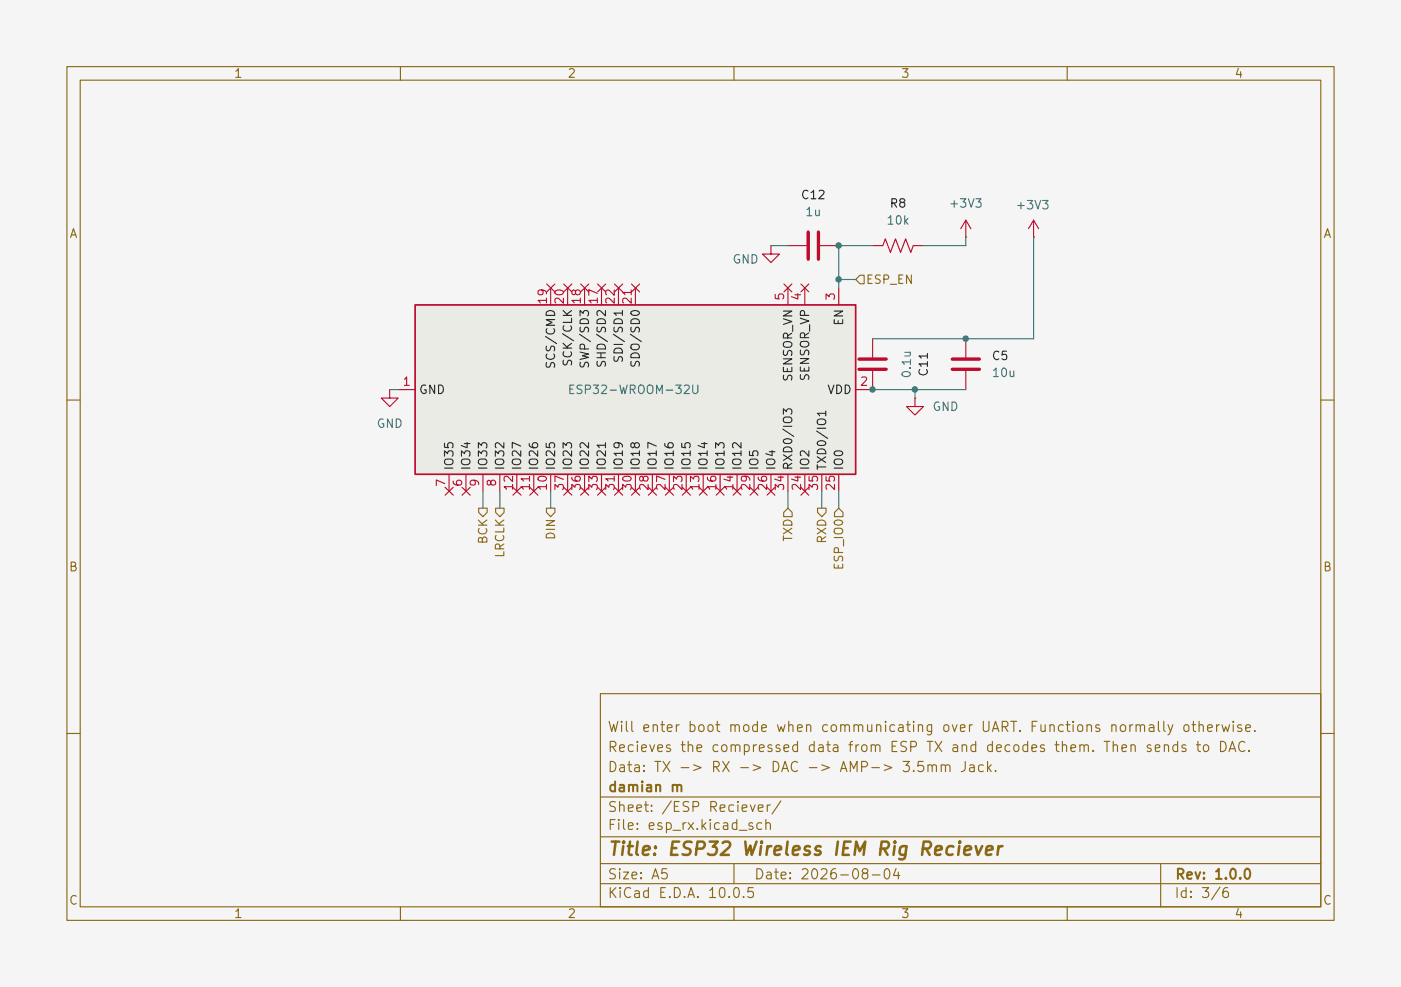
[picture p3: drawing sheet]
(kicad_sch
 (version 20260306)
 (generator "eeschema")
 (generator_version "10.0")
 (paper "A5")
 (title_block
  (title "ESP32 Wireless IEM Rig Reciever")
  (date "2026-08-04")
  (rev "1.0.0")
  (company "damian m")
  (comment 1 "Data: TX -> RX -> DAC -> AMP-> 3.5mm Jack.")
  (comment 2 "Recieves the compressed data from ESP TX and decodes them. Then sends to DAC. ")
  (comment 3 "Will enter boot mode when communicating over UART. Functions normally otherwise."))
 (lib_symbols
  (symbol "Device:C"
   (pin_numbers (hide yes))
   (pin_names
    (offset 0.254)) (exclude_from_sim no) (in_bom yes) (on_board yes)
   (in_pos_files yes)
   (duplicate_pin_numbers_are_jumpers no)
   (property "Reference" "C" (at 0.635 2.54 0) (show_name no) (do_not_autoplace no) (effects (font (size 1.27 1.27)) (justify left)))
   (property "Value" "C" (at 0.635 -2.54 0) (show_name no) (do_not_autoplace no) (effects (font (size 1.27 1.27)) (justify left)))
   (property "Footprint" "" (at 0.9652 -3.81 0) (show_name no) (do_not_autoplace no) (hide yes) (effects (font (size 1.27 1.27))))
   (property "Datasheet" "" (at 0 0 0) (show_name no) (do_not_autoplace no) (hide yes) (effects (font (size 1.27 1.27))))
   (property "Description" "Unpolarized capacitor" (at 0 0 0) (show_name no) (do_not_autoplace no) (hide yes) (effects (font (size 1.27 1.27))))
   (symbol "C_0_1"
    (polyline (pts (xy -2.032 0.762) (xy 2.032 0.762)) (stroke (width 0.508) (type default)) (fill (type none)))
    (polyline (pts (xy -2.032 -0.762) (xy 2.032 -0.762)) (stroke (width 0.508) (type default)) (fill (type none))))
   (symbol "C_1_1"
    (pin passive line (at 0 3.81 270) (length 2.794) (name "" (effects (font (size 1.27 1.27)))) (number "1" (effects (font (size 1.27 1.27)))))
    (pin passive line (at 0 -3.81 90) (length 2.794) (name "" (effects (font (size 1.27 1.27)))) (number "2" (effects (font (size 1.27 1.27))))))
   (embedded_fonts no))
  (symbol "Device:R_US"
   (pin_numbers (hide yes))
   (pin_names
    (offset 0)) (exclude_from_sim no) (in_bom yes) (on_board yes)
   (in_pos_files yes)
   (duplicate_pin_numbers_are_jumpers no)
   (property "Reference" "R" (at 2.54 0 90) (show_name no) (do_not_autoplace no) (effects (font (size 1.27 1.27))))
   (property "Value" "R_US" (at -2.54 0 90) (show_name no) (do_not_autoplace no) (effects (font (size 1.27 1.27))))
   (property "Footprint" "" (at 1.016 -0.254 90) (show_name no) (do_not_autoplace no) (hide yes) (effects (font (size 1.27 1.27))))
   (property "Datasheet" "" (at 0 0 0) (show_name no) (do_not_autoplace no) (hide yes) (effects (font (size 1.27 1.27))))
   (property "Description" "Resistor, US symbol" (at 0 0 0) (show_name no) (do_not_autoplace no) (hide yes) (effects (font (size 1.27 1.27))))
   (symbol "R_US_0_1"
    (polyline (pts (xy 0 2.286) (xy 0 2.54)) (stroke (width 0) (type default)) (fill (type none)))
    (polyline (pts (xy 0 2.286) (xy 1.016 1.905) (xy 0 1.524) (xy -1.016 1.143) (xy 0 0.762)) (stroke (width 0) (type default)) (fill (type none)))
    (polyline (pts (xy 0 0.762) (xy 1.016 0.381) (xy 0 0) (xy -1.016 -0.381) (xy 0 -0.762)) (stroke (width 0) (type default)) (fill (type none)))
    (polyline (pts (xy 0 -0.762) (xy 1.016 -1.143) (xy 0 -1.524) (xy -1.016 -1.905) (xy 0 -2.286)) (stroke (width 0) (type default)) (fill (type none)))
    (polyline (pts (xy 0 -2.286) (xy 0 -2.54)) (stroke (width 0) (type default)) (fill (type none))))
   (symbol "R_US_1_1"
    (pin passive line (at 0 3.81 270) (length 1.27) (name "" (effects (font (size 1.27 1.27)))) (number "1" (effects (font (size 1.27 1.27)))))
    (pin passive line (at 0 -3.81 90) (length 1.27) (name "" (effects (font (size 1.27 1.27)))) (number "2" (effects (font (size 1.27 1.27))))))
   (embedded_fonts no))
  (symbol "RF_Module:ESP32-WROOM-32U" (exclude_from_sim no) (in_bom yes) (on_board yes)
   (in_pos_files yes)
   (duplicate_pin_numbers_are_jumpers no)
   (property "Reference" "U" (at -12.7 34.29 0) (show_name no) (do_not_autoplace no) (effects (font (size 1.27 1.27)) (justify left)))
   (property "Value" "ESP32-WROOM-32U" (at 1.27 34.29 0) (show_name no) (do_not_autoplace no) (effects (font (size 1.27 1.27)) (justify left)))
   (property "Footprint" "RF_Module:ESP32-WROOM-32U" (at 0 -38.1 0) (show_name no) (do_not_autoplace no) (hide yes) (effects (font (size 1.27 1.27))))
   (property "Datasheet" "https://www.espressif.com/sites/default/files/documentation/esp32-wroom-32d_esp32-wroom-32u_datasheet_en.pdf" (at -7.62 1.27 0) (show_name no) (do_not_autoplace no) (hide yes) (effects (font (size 1.27 1.27))))
   (property "Description" "RF Module, ESP32-D0WD SoC, Wi-Fi 802.11b/g/n, Bluetooth, BLE, 32-bit, 2.7-3.6V, external antenna, SMD" (at 0 0 0) (show_name no) (do_not_autoplace no) (hide yes) (effects (font (size 1.27 1.27))))
   (symbol "ESP32-WROOM-32U_0_1"
    (rectangle (start -12.7 33.02) (end 12.7 -33.02) (stroke (width 0.254) (type default)) (fill (type background))))
   (symbol "ESP32-WROOM-32U_1_1"
    (pin power_in line (at 0 -35.56 90) (length 2.54) (name "GND" (effects (font (size 1.27 1.27)))) (number "1" (effects (font (size 1.27 1.27)))))
    (pin power_in line (at 0 35.56 270) (length 2.54) (name "VDD" (effects (font (size 1.27 1.27)))) (number "2" (effects (font (size 1.27 1.27)))))
    (pin input line (at -15.24 30.48 0) (length 2.54) (name "EN" (effects (font (size 1.27 1.27)))) (number "3" (effects (font (size 1.27 1.27)))))
    (pin input line (at -15.24 25.4 0) (length 2.54) (name "SENSOR_VP" (effects (font (size 1.27 1.27)))) (number "4" (effects (font (size 1.27 1.27)))))
    (pin input line (at -15.24 22.86 0) (length 2.54) (name "SENSOR_VN" (effects (font (size 1.27 1.27)))) (number "5" (effects (font (size 1.27 1.27)))))
    (pin input line (at 15.24 -25.4 180) (length 2.54) (name "IO34" (effects (font (size 1.27 1.27)))) (number "6" (effects (font (size 1.27 1.27)))))
    (pin input line (at 15.24 -27.94 180) (length 2.54) (name "IO35" (effects (font (size 1.27 1.27)))) (number "7" (effects (font (size 1.27 1.27)))))
    (pin bidirectional line (at 15.24 -20.32 180) (length 2.54) (name "IO32" (effects (font (size 1.27 1.27)))) (number "8" (effects (font (size 1.27 1.27)))))
    (pin bidirectional line (at 15.24 -22.86 180) (length 2.54) (name "IO33" (effects (font (size 1.27 1.27)))) (number "9" (effects (font (size 1.27 1.27)))))
    (pin bidirectional line (at 15.24 -12.7 180) (length 2.54) (name "IO25" (effects (font (size 1.27 1.27)))) (number "10" (effects (font (size 1.27 1.27)))))
    (pin bidirectional line (at 15.24 -15.24 180) (length 2.54) (name "IO26" (effects (font (size 1.27 1.27)))) (number "11" (effects (font (size 1.27 1.27)))))
    (pin bidirectional line (at 15.24 -17.78 180) (length 2.54) (name "IO27" (effects (font (size 1.27 1.27)))) (number "12" (effects (font (size 1.27 1.27)))))
    (pin bidirectional line (at 15.24 10.16 180) (length 2.54) (name "IO14" (effects (font (size 1.27 1.27)))) (number "13" (effects (font (size 1.27 1.27)))))
    (pin bidirectional line (at 15.24 15.24 180) (length 2.54) (name "IO12" (effects (font (size 1.27 1.27)))) (number "14" (effects (font (size 1.27 1.27)))))
    (pin passive line (at 0 -35.56 90) (length 2.54) (hide yes) (name "GND" (effects (font (size 1.27 1.27)))) (number "15" (effects (font (size 1.27 1.27)))))
    (pin bidirectional line (at 15.24 12.7 180) (length 2.54) (name "IO13" (effects (font (size 1.27 1.27)))) (number "16" (effects (font (size 1.27 1.27)))))
    (pin bidirectional line (at -15.24 -5.08 0) (length 2.54) (name "SHD/SD2" (effects (font (size 1.27 1.27)))) (number "17" (effects (font (size 1.27 1.27)))))
    (pin bidirectional line (at -15.24 -7.62 0) (length 2.54) (name "SWP/SD3" (effects (font (size 1.27 1.27)))) (number "18" (effects (font (size 1.27 1.27)))))
    (pin bidirectional line (at -15.24 -12.7 0) (length 2.54) (name "SCS/CMD" (effects (font (size 1.27 1.27)))) (number "19" (effects (font (size 1.27 1.27)))))
    (pin bidirectional line (at -15.24 -10.16 0) (length 2.54) (name "SCK/CLK" (effects (font (size 1.27 1.27)))) (number "20" (effects (font (size 1.27 1.27)))))
    (pin bidirectional line (at -15.24 0 0) (length 2.54) (name "SDO/SD0" (effects (font (size 1.27 1.27)))) (number "21" (effects (font (size 1.27 1.27)))))
    (pin bidirectional line (at -15.24 -2.54 0) (length 2.54) (name "SDI/SD1" (effects (font (size 1.27 1.27)))) (number "22" (effects (font (size 1.27 1.27)))))
    (pin bidirectional line (at 15.24 7.62 180) (length 2.54) (name "IO15" (effects (font (size 1.27 1.27)))) (number "23" (effects (font (size 1.27 1.27)))))
    (pin bidirectional line (at 15.24 25.4 180) (length 2.54) (name "IO2" (effects (font (size 1.27 1.27)))) (number "24" (effects (font (size 1.27 1.27)))))
    (pin bidirectional line (at 15.24 30.48 180) (length 2.54) (name "IO0" (effects (font (size 1.27 1.27)))) (number "25" (effects (font (size 1.27 1.27)))))
    (pin bidirectional line (at 15.24 20.32 180) (length 2.54) (name "IO4" (effects (font (size 1.27 1.27)))) (number "26" (effects (font (size 1.27 1.27)))))
    (pin bidirectional line (at 15.24 5.08 180) (length 2.54) (name "IO16" (effects (font (size 1.27 1.27)))) (number "27" (effects (font (size 1.27 1.27)))))
    (pin bidirectional line (at 15.24 2.54 180) (length 2.54) (name "IO17" (effects (font (size 1.27 1.27)))) (number "28" (effects (font (size 1.27 1.27)))))
    (pin bidirectional line (at 15.24 17.78 180) (length 2.54) (name "IO5" (effects (font (size 1.27 1.27)))) (number "29" (effects (font (size 1.27 1.27)))))
    (pin bidirectional line (at 15.24 0 180) (length 2.54) (name "IO18" (effects (font (size 1.27 1.27)))) (number "30" (effects (font (size 1.27 1.27)))))
    (pin bidirectional line (at 15.24 -2.54 180) (length 2.54) (name "IO19" (effects (font (size 1.27 1.27)))) (number "31" (effects (font (size 1.27 1.27)))))
    (pin no_connect line (at -12.7 -27.94 0) (length 2.54) (hide yes) (name "NC" (effects (font (size 1.27 1.27)))) (number "32" (effects (font (size 1.27 1.27)))))
    (pin bidirectional line (at 15.24 -5.08 180) (length 2.54) (name "IO21" (effects (font (size 1.27 1.27)))) (number "33" (effects (font (size 1.27 1.27)))))
    (pin bidirectional line (at 15.24 22.86 180) (length 2.54) (name "RXD0/IO3" (effects (font (size 1.27 1.27)))) (number "34" (effects (font (size 1.27 1.27)))))
    (pin bidirectional line (at 15.24 27.94 180) (length 2.54) (name "TXD0/IO1" (effects (font (size 1.27 1.27)))) (number "35" (effects (font (size 1.27 1.27)))))
    (pin bidirectional line (at 15.24 -7.62 180) (length 2.54) (name "IO22" (effects (font (size 1.27 1.27)))) (number "36" (effects (font (size 1.27 1.27)))))
    (pin bidirectional line (at 15.24 -10.16 180) (length 2.54) (name "IO23" (effects (font (size 1.27 1.27)))) (number "37" (effects (font (size 1.27 1.27)))))
    (pin passive line (at 0 -35.56 90) (length 2.54) (hide yes) (name "GND" (effects (font (size 1.27 1.27)))) (number "38" (effects (font (size 1.27 1.27)))))
    (pin passive line (at 0 -35.56 90) (length 2.54) (hide yes) (name "GND" (effects (font (size 1.27 1.27)))) (number "39" (effects (font (size 1.27 1.27))))))
   (embedded_fonts no))
  (symbol "power:+3.3V"
   (power global)
   (pin_numbers (hide yes))
   (pin_names
    (offset 0) (hide yes)) (exclude_from_sim no) (in_bom yes) (on_board yes)
   (in_pos_files yes)
   (duplicate_pin_numbers_are_jumpers no)
   (property "Reference" "#PWR" (at 0 -3.81 0) (show_name no) (do_not_autoplace no) (hide yes) (effects (font (size 1.27 1.27))))
   (property "Value" "+3.3V" (at 0 3.556 0) (show_name no) (do_not_autoplace no) (effects (font (size 1.27 1.27))))
   (property "Footprint" "" (at 0 0 0) (show_name no) (do_not_autoplace no) (hide yes) (effects (font (size 1.27 1.27))))
   (property "Datasheet" "" (at 0 0 0) (show_name no) (do_not_autoplace no) (hide yes) (effects (font (size 1.27 1.27))))
   (property "Description" "Power symbol creates a global label with name \"+3.3V\"" (at 0 0 0) (show_name no) (do_not_autoplace no) (hide yes) (effects (font (size 1.27 1.27))))
   (symbol "+3.3V_0_1"
    (polyline (pts (xy -0.762 1.27) (xy 0 2.54)) (stroke (width 0) (type default)) (fill (type none)))
    (polyline (pts (xy 0 2.54) (xy 0.762 1.27)) (stroke (width 0) (type default)) (fill (type none)))
    (polyline (pts (xy 0 0) (xy 0 2.54)) (stroke (width 0) (type default)) (fill (type none))))
   (symbol "+3.3V_1_1"
    (pin power_in line (at 0 0 90) (length 0) (name "" (effects (font (size 1.27 1.27)))) (number "1" (effects (font (size 1.27 1.27))))))
   (embedded_fonts no))
  (symbol "power:+3V3"
   (power global)
   (pin_numbers (hide yes))
   (pin_names
    (offset 0) (hide yes)) (exclude_from_sim no) (in_bom yes) (on_board yes)
   (in_pos_files yes)
   (duplicate_pin_numbers_are_jumpers no)
   (property "Reference" "#PWR" (at 0 -3.81 0) (show_name no) (do_not_autoplace no) (hide yes) (effects (font (size 1.27 1.27))))
   (property "Value" "+3V3" (at 0 3.556 0) (show_name no) (do_not_autoplace no) (effects (font (size 1.27 1.27))))
   (property "Footprint" "" (at 0 0 0) (show_name no) (do_not_autoplace no) (hide yes) (effects (font (size 1.27 1.27))))
   (property "Datasheet" "" (at 0 0 0) (show_name no) (do_not_autoplace no) (hide yes) (effects (font (size 1.27 1.27))))
   (property "Description" "Power symbol creates a global label with name \"+3V3\"" (at 0 0 0) (show_name no) (do_not_autoplace no) (hide yes) (effects (font (size 1.27 1.27))))
   (symbol "+3V3_0_1"
    (polyline (pts (xy -0.762 1.27) (xy 0 2.54)) (stroke (width 0) (type default)) (fill (type none)))
    (polyline (pts (xy 0 2.54) (xy 0.762 1.27)) (stroke (width 0) (type default)) (fill (type none)))
    (polyline (pts (xy 0 0) (xy 0 2.54)) (stroke (width 0) (type default)) (fill (type none))))
   (symbol "+3V3_1_1"
    (pin power_in line (at 0 0 90) (length 0) (name "" (effects (font (size 1.27 1.27)))) (number "1" (effects (font (size 1.27 1.27))))))
   (embedded_fonts no))
  (symbol "power:GND"
   (power global)
   (pin_numbers (hide yes))
   (pin_names
    (offset 0) (hide yes)) (exclude_from_sim no) (in_bom yes) (on_board yes)
   (in_pos_files yes)
   (duplicate_pin_numbers_are_jumpers no)
   (property "Reference" "#PWR" (at 0 -6.35 0) (show_name no) (do_not_autoplace no) (hide yes) (effects (font (size 1.27 1.27))))
   (property "Value" "GND" (at 0 -3.81 0) (show_name no) (do_not_autoplace no) (effects (font (size 1.27 1.27))))
   (property "Footprint" "" (at 0 0 0) (show_name no) (do_not_autoplace no) (hide yes) (effects (font (size 1.27 1.27))))
   (property "Datasheet" "" (at 0 0 0) (show_name no) (do_not_autoplace no) (hide yes) (effects (font (size 1.27 1.27))))
   (property "Description" "Power symbol creates a global label with name \"GND\" , ground" (at 0 0 0) (show_name no) (do_not_autoplace no) (hide yes) (effects (font (size 1.27 1.27))))
   (symbol "GND_0_1"
    (polyline (pts (xy 0 0) (xy 0 -1.27) (xy 1.27 -1.27) (xy 0 -2.54) (xy -1.27 -1.27) (xy 0 -1.27)) (stroke (width 0) (type default)) (fill (type none))))
   (symbol "GND_1_1"
    (pin power_in line (at 0 0 270) (length 0) (name "" (effects (font (size 1.27 1.27)))) (number "1" (effects (font (size 1.27 1.27))))))
   (embedded_fonts no)))
 (junction
  (at 137.16 58.42)
  (diameter 0)
  (color 0 0 0 0))
 (junction
  (at 144.78 50.8)
  (diameter 0)
  (color 0 0 0 0))
 (junction
  (at 125.73 36.83)
  (diameter 0)
  (color 0 0 0 0))
 (junction
  (at 130.81 58.42)
  (diameter 0)
  (color 0 0 0 0))
 (junction
  (at 125.73 41.91)
  (diameter 0)
  (color 0 0 0 0))
 (no_connect
  (at 85.09 43.18))
 (no_connect
  (at 85.09 73.66))
 (no_connect
  (at 90.17 43.18))
 (no_connect
  (at 105.41 73.66))
 (no_connect
  (at 67.31 73.66))
 (no_connect
  (at 118.11 43.18))
 (no_connect
  (at 87.63 73.66))
 (no_connect
  (at 80.01 73.66))
 (no_connect
  (at 107.95 73.66))
 (no_connect
  (at 102.87 73.66))
 (no_connect
  (at 95.25 73.66))
 (no_connect
  (at 97.79 73.66))
 (no_connect
  (at 100.33 73.66))
 (no_connect
  (at 92.71 73.66))
 (no_connect
  (at 120.65 43.18))
 (no_connect
  (at 113.03 73.66))
 (no_connect
  (at 69.85 73.66))
 (no_connect
  (at 87.63 43.18))
 (no_connect
  (at 92.71 43.18))
 (no_connect
  (at 110.49 73.66))
 (no_connect
  (at 77.47 73.66))
 (no_connect
  (at 82.55 43.18))
 (no_connect
  (at 95.25 43.18))
 (no_connect
  (at 90.17 73.66))
 (no_connect
  (at 115.57 73.66))
 (no_connect
  (at 120.65 73.66))
 (wire
  (pts (xy 118.11 73.66) (xy 118.11 76.2))
  (stroke (width 0) (type default)))
 (wire
  (pts (xy 154.94 35.56) (xy 154.94 50.8))
  (stroke (width 0) (type default)))
 (wire
  (pts (xy 144.78 36.83) (xy 138.43 36.83))
  (stroke (width 0) (type default)))
 (wire
  (pts (xy 154.94 50.8) (xy 144.78 50.8))
  (stroke (width 0) (type default)))
 (wire
  (pts (xy 144.78 58.42) (xy 137.16 58.42))
  (stroke (width 0) (type default)))
 (wire
  (pts (xy 72.39 73.66) (xy 72.39 76.2))
  (stroke (width 0) (type default)))
 (wire
  (pts (xy 123.19 73.66) (xy 123.19 76.2))
  (stroke (width 0) (type default)))
 (wire
  (pts (xy 144.78 35.56) (xy 144.78 36.83))
  (stroke (width 0) (type default)))
 (wire
  (pts (xy 125.73 36.83) (xy 130.81 36.83))
  (stroke (width 0) (type default)))
 (wire
  (pts (xy 59.69 58.42) (xy 58.42 58.42))
  (stroke (width 0) (type default)))
 (wire
  (pts (xy 74.93 76.2) (xy 74.93 73.66))
  (stroke (width 0) (type default)))
 (wire
  (pts (xy 125.73 41.91) (xy 125.73 36.83))
  (stroke (width 0) (type default)))
 (wire
  (pts (xy 137.16 58.42) (xy 130.81 58.42))
  (stroke (width 0) (type default)))
 (wire
  (pts (xy 115.57 36.83) (xy 118.11 36.83))
  (stroke (width 0) (type default)))
 (wire
  (pts (xy 130.81 50.8) (xy 144.78 50.8))
  (stroke (width 0) (type default)))
 (wire
  (pts (xy 125.73 41.91) (xy 128.27 41.91))
  (stroke (width 0) (type default)))
 (wire
  (pts (xy 82.55 73.66) (xy 82.55 76.2))
  (stroke (width 0) (type default)))
 (wire
  (pts (xy 125.73 43.18) (xy 125.73 41.91))
  (stroke (width 0) (type default)))
 (wire
  (pts (xy 137.16 58.42) (xy 137.16 59.69))
  (stroke (width 0) (type default)))
 (wire
  (pts (xy 125.73 73.66) (xy 125.73 76.2))
  (stroke (width 0) (type default)))
 (hierarchical_label "RXD"
  (shape output)
  (at 123.19 76.2 270)
  (effects (font (size 1.27 1.27)) (justify right)))
 (hierarchical_label "ESP_IO0"
  (shape input)
  (at 125.73 76.2 270)
  (effects (font (size 1.27 1.27)) (justify right)))
 (hierarchical_label "LRCLK"
  (shape output)
  (at 74.93 76.2 270)
  (effects (font (size 1.27 1.27)) (justify right)))
 (hierarchical_label "BCK"
  (shape output)
  (at 72.39 76.2 270)
  (effects (font (size 1.27 1.27)) (justify right)))
 (hierarchical_label "ESP_EN"
  (shape input)
  (at 128.27 41.91 0)
  (effects (font (size 1.27 1.27)) (justify left)))
 (hierarchical_label "DIN"
  (shape output)
  (at 82.55 76.2 270)
  (effects (font (size 1.27 1.27)) (justify right)))
 (hierarchical_label "TXD"
  (shape input)
  (at 118.11 76.2 270)
  (effects (font (size 1.27 1.27)) (justify right)))
 (symbol
  (lib_id "Device:C")
  (at 144.78 54.61 0)
  (unit 1)
  (body_style 1)
  (exclude_from_sim no)
  (in_bom yes)
  (on_board yes)
  (in_pos_files yes)
  (dnp no)
  (fields_autoplaced yes)
  (property "Reference" "C5" (at 148.59 53.3399 0) (show_name no) (do_not_autoplace no) (effects (font (size 1.27 1.27)) (justify left)))
  (property "Value" "10u" (at 148.59 55.8799 0) (show_name no) (do_not_autoplace no) (effects (font (size 1.27 1.27)) (justify left)))
  (property "Footprint" "Capacitor_SMD:C_0201_0603Metric" (at 145.7452 58.42 0) (hide yes) (show_name no) (do_not_autoplace no) (effects (font (size 1.27 1.27))))
  (property "Datasheet" "" (at 144.78 54.61 0) (hide yes) (show_name no) (do_not_autoplace no) (effects (font (size 1.27 1.27))))
  (property "Description" "Unpolarized capacitor" (at 144.78 54.61 0) (hide yes) (show_name no) (do_not_autoplace no) (effects (font (size 1.27 1.27))))
  (pin "2")
  (pin "1"))
 (symbol
  (lib_id "power:GND")
  (at 58.42 58.42 0)
  (unit 1)
  (body_style 1)
  (exclude_from_sim no)
  (in_bom yes)
  (on_board yes)
  (in_pos_files yes)
  (dnp no)
  (fields_autoplaced yes)
  (property "Reference" "#PWR016" (at 58.42 64.77 0) (hide yes) (show_name no) (do_not_autoplace no) (effects (font (size 1.27 1.27))))
  (property "Value" "GND" (at 58.42 63.5 0) (show_name no) (do_not_autoplace no) (effects (font (size 1.27 1.27))))
  (property "Footprint" "" (at 58.42 58.42 0) (hide yes) (show_name no) (do_not_autoplace no) (effects (font (size 1.27 1.27))))
  (property "Datasheet" "" (at 58.42 58.42 0) (hide yes) (show_name no) (do_not_autoplace no) (effects (font (size 1.27 1.27))))
  (property "Description" "Power symbol creates a global label with name \"GND\" , ground" (at 58.42 58.42 0) (hide yes) (show_name no) (do_not_autoplace no) (effects (font (size 1.27 1.27))))
  (pin "1"))
 (symbol
  (lib_id "RF_Module:ESP32-WROOM-32U")
  (at 95.25 58.42 270)
  (unit 1)
  (body_style 1)
  (exclude_from_sim no)
  (in_bom yes)
  (on_board yes)
  (in_pos_files yes)
  (dnp no)
  (property "Reference" "U2" (at 95.25 61.214 90) (hide yes) (show_name no) (do_not_autoplace no) (effects (font (size 1.27 1.27))))
  (property "Value" "ESP32-WROOM-32U" (at 94.996 58.42 90) (show_name no) (do_not_autoplace no) (effects (font (size 1.27 1.27))))
  (property "Footprint" "RF_Module:ESP32-WROOM-32U" (at 57.15 58.42 0) (hide yes) (show_name no) (do_not_autoplace no) (effects (font (size 1.27 1.27))))
  (property "Datasheet" "https://www.espressif.com/sites/default/files/documentation/esp32-wroom-32d_esp32-wroom-32u_datasheet_en.pdf" (at 96.52 50.8 0) (hide yes) (show_name no) (do_not_autoplace no) (effects (font (size 1.27 1.27))))
  (property "Description" "RF Module, ESP32-D0WD SoC, Wi-Fi 802.11b/g/n, Bluetooth, BLE, 32-bit, 2.7-3.6V, external antenna, SMD" (at 95.25 58.42 0) (hide yes) (show_name no) (do_not_autoplace no) (effects (font (size 1.27 1.27))))
  (pin "1")
  (pin "3")
  (pin "9")
  (pin "11")
  (pin "16")
  (pin "2")
  (pin "4")
  (pin "5")
  (pin "6")
  (pin "7")
  (pin "8")
  (pin "10")
  (pin "14")
  (pin "17")
  (pin "15")
  (pin "13")
  (pin "12")
  (pin "31")
  (pin "33")
  (pin "21")
  (pin "19")
  (pin "26")
  (pin "24")
  (pin "27")
  (pin "22")
  (pin "28")
  (pin "29")
  (pin "30")
  (pin "32")
  (pin "18")
  (pin "23")
  (pin "20")
  (pin "34")
  (pin "35")
  (pin "25")
  (pin "36")
  (pin "37")
  (pin "38")
  (pin "39"))
 (symbol
  (lib_id "power:+3.3V")
  (at 154.94 35.56 0)
  (unit 1)
  (body_style 1)
  (exclude_from_sim no)
  (in_bom yes)
  (on_board yes)
  (in_pos_files yes)
  (dnp no)
  (property "Reference" "#PWR015" (at 154.94 39.37 0) (hide yes) (show_name no) (do_not_autoplace no) (effects (font (size 1.27 1.27))))
  (property "Value" "+3V3" (at 152.146 30.734 0) (show_name no) (do_not_autoplace no) (effects (font (size 1.27 1.27)) (justify left)))
  (property "Footprint" "" (at 154.94 35.56 0) (hide yes) (show_name no) (do_not_autoplace no) (effects (font (size 1.27 1.27))))
  (property "Datasheet" "" (at 154.94 35.56 0) (hide yes) (show_name no) (do_not_autoplace no) (effects (font (size 1.27 1.27))))
  (property "Description" "Power symbol creates a global label with name \"+3.3V\"" (at 154.94 35.56 0) (hide yes) (show_name no) (do_not_autoplace no) (effects (font (size 1.27 1.27))))
  (pin "1"))
 (symbol
  (lib_id "power:GND")
  (at 137.16 59.69 0)
  (unit 1)
  (body_style 1)
  (exclude_from_sim no)
  (in_bom yes)
  (on_board yes)
  (in_pos_files yes)
  (dnp no)
  (fields_autoplaced yes)
  (property "Reference" "#PWR021" (at 137.16 66.04 0) (hide yes) (show_name no) (do_not_autoplace no) (effects (font (size 1.27 1.27))))
  (property "Value" "GND" (at 139.7 60.9599 0) (show_name no) (do_not_autoplace no) (effects (font (size 1.27 1.27)) (justify left)))
  (property "Footprint" "" (at 137.16 59.69 0) (hide yes) (show_name no) (do_not_autoplace no) (effects (font (size 1.27 1.27))))
  (property "Datasheet" "" (at 137.16 59.69 0) (hide yes) (show_name no) (do_not_autoplace no) (effects (font (size 1.27 1.27))))
  (property "Description" "Power symbol creates a global label with name \"GND\" , ground" (at 137.16 59.69 0) (hide yes) (show_name no) (do_not_autoplace no) (effects (font (size 1.27 1.27))))
  (pin "1"))
 (symbol
  (lib_id "power:GND")
  (at 115.57 36.83 0)
  (unit 1)
  (body_style 1)
  (exclude_from_sim no)
  (in_bom yes)
  (on_board yes)
  (in_pos_files yes)
  (dnp no)
  (property "Reference" "#PWR019" (at 115.57 43.18 0) (hide yes) (show_name no) (do_not_autoplace no) (effects (font (size 1.27 1.27))))
  (property "Value" "GND" (at 109.728 38.862 0) (show_name no) (do_not_autoplace no) (effects (font (size 1.27 1.27)) (justify left)))
  (property "Footprint" "" (at 115.57 36.83 0) (hide yes) (show_name no) (do_not_autoplace no) (effects (font (size 1.27 1.27))))
  (property "Datasheet" "" (at 115.57 36.83 0) (hide yes) (show_name no) (do_not_autoplace no) (effects (font (size 1.27 1.27))))
  (property "Description" "Power symbol creates a global label with name \"GND\" , ground" (at 115.57 36.83 0) (hide yes) (show_name no) (do_not_autoplace no) (effects (font (size 1.27 1.27))))
  (pin "1"))
 (symbol
  (lib_id "Device:R_US")
  (at 134.62 36.83 270)
  (unit 1)
  (body_style 1)
  (exclude_from_sim no)
  (in_bom yes)
  (on_board yes)
  (in_pos_files yes)
  (dnp no)
  (fields_autoplaced yes)
  (property "Reference" "R8" (at 134.62 30.48 90) (show_name no) (do_not_autoplace no) (effects (font (size 1.27 1.27))))
  (property "Value" "10k" (at 134.62 33.02 90) (show_name no) (do_not_autoplace no) (effects (font (size 1.27 1.27))))
  (property "Footprint" "Resistor_SMD:R_0201_0603Metric" (at 134.366 37.846 90) (hide yes) (show_name no) (do_not_autoplace no) (effects (font (size 1.27 1.27))))
  (property "Datasheet" "" (at 134.62 36.83 0) (hide yes) (show_name no) (do_not_autoplace no) (effects (font (size 1.27 1.27))))
  (property "Description" "Resistor, US symbol" (at 134.62 36.83 0) (hide yes) (show_name no) (do_not_autoplace no) (effects (font (size 1.27 1.27))))
  (pin "1")
  (pin "2"))
 (symbol
  (lib_id "Device:C")
  (at 121.92 36.83 90)
  (unit 1)
  (body_style 1)
  (exclude_from_sim no)
  (in_bom yes)
  (on_board yes)
  (in_pos_files yes)
  (dnp no)
  (fields_autoplaced yes)
  (property "Reference" "C12" (at 121.92 29.21 90) (show_name no) (do_not_autoplace no) (effects (font (size 1.27 1.27))))
  (property "Value" "1u" (at 121.92 31.75 90) (show_name no) (do_not_autoplace no) (effects (font (size 1.27 1.27))))
  (property "Footprint" "Capacitor_SMD:C_0201_0603Metric" (at 125.73 35.8648 0) (hide yes) (show_name no) (do_not_autoplace no) (effects (font (size 1.27 1.27))))
  (property "Datasheet" "" (at 121.92 36.83 0) (hide yes) (show_name no) (do_not_autoplace no) (effects (font (size 1.27 1.27))))
  (property "Description" "Unpolarized capacitor" (at 121.92 36.83 0) (hide yes) (show_name no) (do_not_autoplace no) (effects (font (size 1.27 1.27))))
  (pin "1")
  (pin "2"))
 (symbol
  (lib_id "Device:C")
  (at 130.81 54.61 0)
  (unit 1)
  (body_style 1)
  (exclude_from_sim no)
  (in_bom yes)
  (on_board yes)
  (in_pos_files yes)
  (dnp no)
  (fields_autoplaced yes)
  (property "Reference" "C11" (at 138.43 54.61 90) (show_name no) (do_not_autoplace no) (effects (font (size 1.27 1.27))))
  (property "Value" "0.1u" (at 135.89 54.61 90) (show_name no) (do_not_autoplace no) (effects (font (size 1.27 1.27))))
  (property "Footprint" "Capacitor_SMD:C_0201_0603Metric" (at 131.7752 58.42 0) (hide yes) (show_name no) (do_not_autoplace no) (effects (font (size 1.27 1.27))))
  (property "Datasheet" "" (at 130.81 54.61 0) (hide yes) (show_name no) (do_not_autoplace no) (effects (font (size 1.27 1.27))))
  (property "Description" "Unpolarized capacitor" (at 130.81 54.61 0) (hide yes) (show_name no) (do_not_autoplace no) (effects (font (size 1.27 1.27))))
  (pin "2")
  (pin "1"))
 (symbol
  (lib_id "power:+3V3")
  (at 144.78 35.56 0)
  (unit 1)
  (body_style 1)
  (exclude_from_sim no)
  (in_bom yes)
  (on_board yes)
  (in_pos_files yes)
  (dnp no)
  (fields_autoplaced yes)
  (property "Reference" "#PWR017" (at 144.78 39.37 0) (hide yes) (show_name no) (do_not_autoplace no) (effects (font (size 1.27 1.27))))
  (property "Value" "+3V3" (at 144.78 30.48 0) (show_name no) (do_not_autoplace no) (effects (font (size 1.27 1.27))))
  (property "Footprint" "" (at 144.78 35.56 0) (hide yes) (show_name no) (do_not_autoplace no) (effects (font (size 1.27 1.27))))
  (property "Datasheet" "" (at 144.78 35.56 0) (hide yes) (show_name no) (do_not_autoplace no) (effects (font (size 1.27 1.27))))
  (property "Description" "Power symbol creates a global label with name \"+3V3\"" (at 144.78 35.56 0) (hide yes) (show_name no) (do_not_autoplace no) (effects (font (size 1.27 1.27))))
  (pin "1"))
 (group ""
  (members "020b246c-c57c-4e8c-bc85-f70449e01ecc" "0247cf91-691a-4fb0-a0b3-43063cf56e6b"
   "0730c18d-1db9-413c-b2d5-c89931b67f0c" "08e8e1d8-c94a-41c3-9f1a-51f64a634220"
   "0c638021-67ba-46d3-950e-a43e9631487d" "181139ef-fb95-491d-8107-c209d95caa98"
   "1e6ef83b-47e0-42f6-a510-0b54aa0d610e" "2804bbe4-7cbb-483a-b0eb-b402a3c41bb8"
   "37b5e6f3-24ae-455b-855d-242ef4240203" "3a59b723-72a3-46a5-9b14-65f48f4bdfb7"
   "3bc54cbc-db8d-43e7-b88e-f1b172fb117f" "3e6635a8-d6d9-47b5-8c93-b761d81c1d11"
   "3fc216d1-81a5-408a-98b4-eb27edeec5ad" "4011d7cb-ec66-4dd2-a09e-4e7d5195a149"
   "42a6572a-99ef-4870-b150-2b08c96061dc" "438c5b9b-6456-4c98-a32e-eb04b918e924"
   "45692ac5-602a-46e7-a3f3-fa6c51c500fe" "4c8e6eca-6d29-4963-a43b-d2c38b6d9c34"
   "4dc04379-a2a0-4bfe-be43-beea76125090" "4f7e6a8f-d565-4ab6-a309-99a4123ff0d0"
   "52cdbaf0-42e8-47f6-8483-2cad34a634ee" "53c7e01b-cc51-4d9c-9901-f2025e4a597a"
   "5ae2b8ba-1858-4c36-9468-11e3d4052308" "5b0a62c3-ece5-4467-8ad4-5e38cc2b07ac"
   "5d7d6252-b062-4123-968b-fc3b321fc4fc" "5f509613-1b43-4e93-8b0a-f787dc7d08e0"
   "6ce91e8b-f63f-4192-b465-a83ab6933aa7" "6ef4ab16-223b-435f-8ac7-c4a2a8a8f6ad"
   "74e488b0-0604-4d14-877b-f83824cf3759" "786af7f8-0fa2-48cf-9f3f-1c53a414ac18"
   "79354dbe-8709-488e-9af4-92fd0b940496" "808d9225-ddcf-4fb5-9877-14d87153dfe6"
   "879ad6b9-d751-4c2e-ae14-0e811d5cb98f" "8927a8e7-1566-4fac-a60d-86cb1f40377c"
   "8fefa56b-b70b-4386-98b0-a7214a2225e3" "953ba6fc-e861-4a00-a2b3-c19c811207af"
   "967d2985-67c1-4ce6-a609-7901e94d0e08" "9e6d1a67-56ef-40be-91c2-7cd6a59c62cc"
   "a282e2f6-87c4-49be-b675-34642ff189a6" "a300964d-f914-4526-aa15-425700006a6a"
   "a46732a2-b98f-4fbd-a7d0-5e3b9d7899bb" "a52ee48f-0b45-4345-87b0-ab1a4a29d760"
   "aa416c2b-75b2-47c9-9acf-1f60154e3cc2" "ac84e21a-00b2-485f-ae4c-14e39f1a678e"
   "b46dfc78-edf4-4c2e-8d84-2abd3f39b7c0" "b4ff686b-6f8a-46e8-9eae-fec20a183b8f"
   "b5791901-a471-443a-b24a-37f16ceae1c8" "b94e6094-64cf-4d10-8d4a-f8c8b0399db9"
   "c073ef2c-0fc9-4bba-8edb-b510d9f8d3a7" "c1d18cf5-da8c-4fa1-8297-7ee8b8e9a3f6"
   "c9176e6f-fa32-4da8-a36e-7def70e8fe4a" "d5e5190f-923a-40a7-806f-4dc100c4e504"
   "d7b0bbb7-0230-4e43-b161-7b8c520d1519" "dc769fe7-9c58-4131-91cc-bc6905934f2c"
   "dcf18add-a216-4113-a617-16a0152619fc" "dd5a409e-f38b-4ed4-afaf-07a1dd1cca1a"
   "df08c79c-f9de-4be1-9925-abb8c97bb40d" "e049b0e9-5796-4b6c-9bd1-2e1c7383dc37"
   "e6ee4a2c-18d4-4b6b-935d-80861558a74b" "ea81efa3-ab54-4213-a3ad-c95356b189d1"
   "ed11a963-13bc-4ff1-b1fd-e3a4900ed8be" "ed8995d0-7236-4ce5-838c-9ca435fc731e"
   "f12c8502-7326-484a-8f66-bac4fd286a54" "f27fb780-65f3-4a02-94d3-93c2376f0e32"
   "f356432b-7b60-433d-b929-c397d6ca3019" "f6d200c0-2c32-4129-8e61-1bd582ec3e8f"
   "fc39918d-874a-46c6-9998-89570235d220")))
